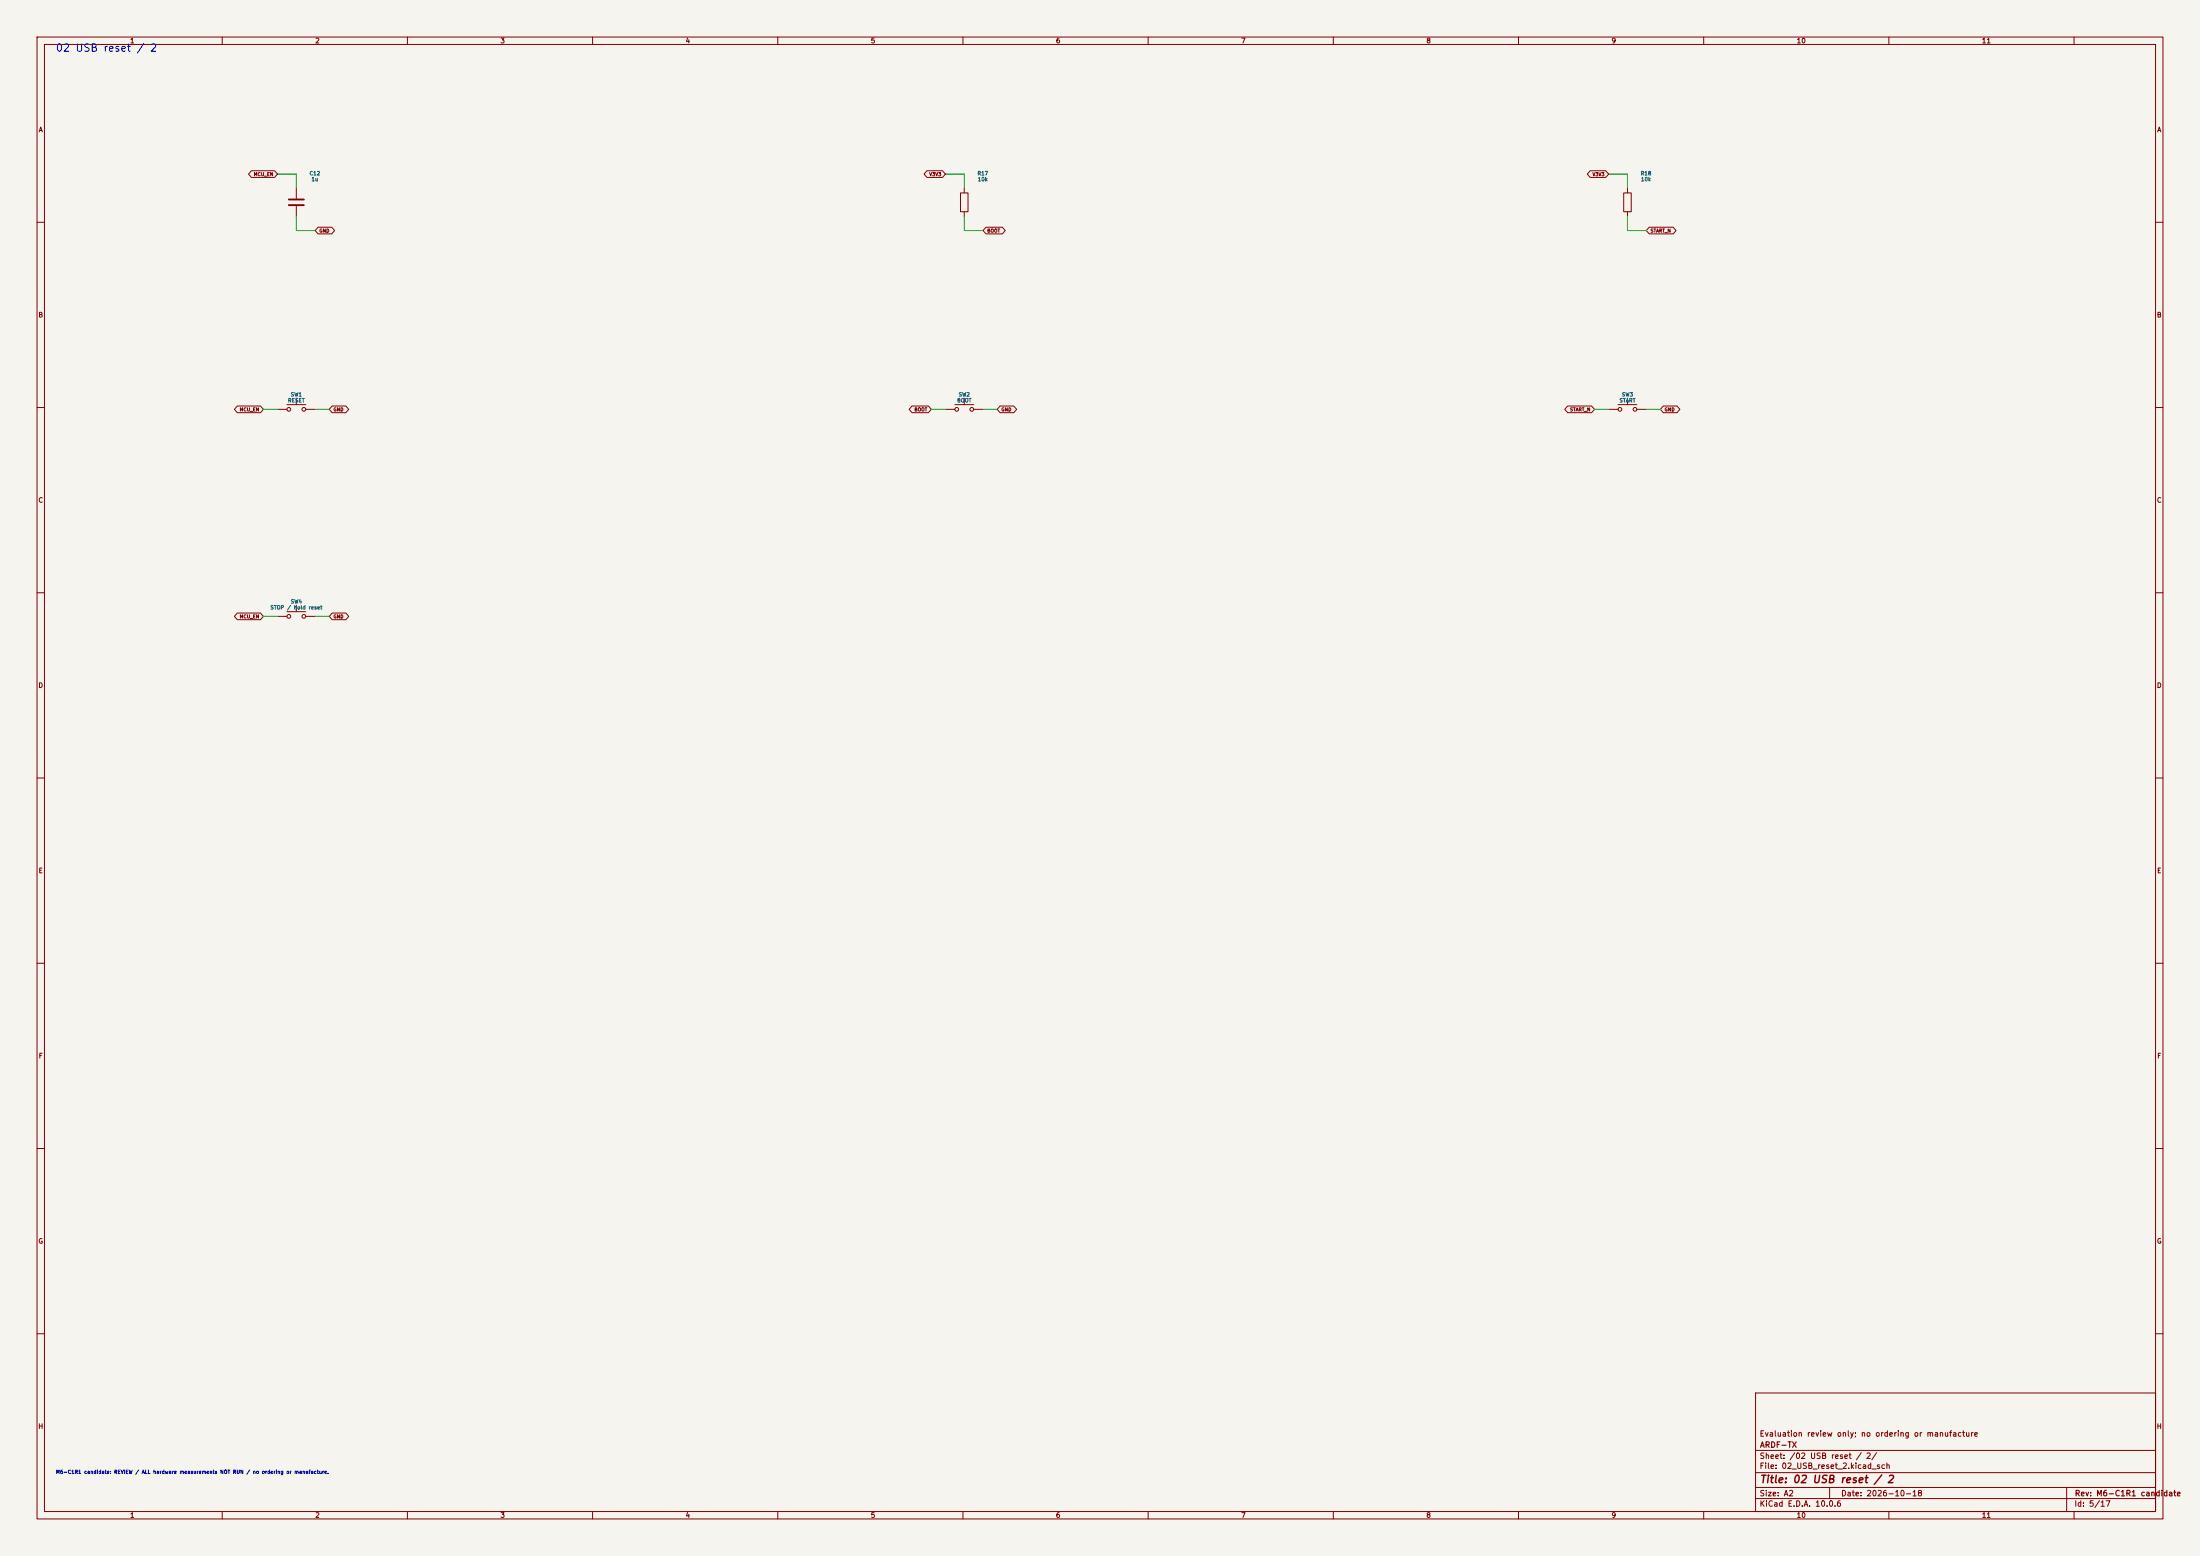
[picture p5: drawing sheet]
(kicad_sch (version 20250114) (generator "eeschema") (generator_version "10.0") (paper "A2") (title_block (title "02 USB reset / 2") (date "2026-10-18") (rev "M6-C1R1 candidate") (company "ARDF-TX") (comment 1 "Evaluation review only; no ordering or manufacture")) (lib_symbols (symbol "ARDF_CTL:C" (pin_numbers (hide yes)) (pin_names (offset 0.254)) (exclude_from_sim no) (in_bom yes) (on_board yes) (in_pos_files yes) (duplicate_pin_numbers_are_jumpers no) (property "Reference" "C" (at 0.635 2.54 0) (show_name no) (do_not_autoplace no) (effects (font (size 1.27 1.27)) (justify left))) (property "Value" "C" (at 0.635 -2.54 0) (show_name no) (do_not_autoplace no) (effects (font (size 1.27 1.27)) (justify left))) (property "Footprint" "" (at 0.9652 -3.81 0) (show_name no) (do_not_autoplace no) (hide yes) (effects (font (size 1.27 1.27)))) (property "Datasheet" "" (at 0 0 0) (show_name no) (do_not_autoplace no) (hide yes) (effects (font (size 1.27 1.27)))) (property "Description" "Unpolarized capacitor" (at 0 0 0) (show_name no) (do_not_autoplace no) (hide yes) (effects (font (size 1.27 1.27)))) (property "ki_keywords" "cap capacitor" (at 0 0 0) (show_name no) (do_not_autoplace no) (hide yes) (effects (font (size 1.27 1.27)))) (property "ki_fp_filters" "C_*" (at 0 0 0) (show_name no) (do_not_autoplace no) (hide yes) (effects (font (size 1.27 1.27)))) (symbol "C_0_1" (polyline (pts (xy -2.032 0.762) (xy 2.032 0.762)) (stroke (width 0.508) (type default)) (fill (type none))) (polyline (pts (xy -2.032 -0.762) (xy 2.032 -0.762)) (stroke (width 0.508) (type default)) (fill (type none)))) (symbol "C_1_1" (pin passive line (at 0 3.81 270) (length 2.794) (name "" (effects (font (size 1.27 1.27)))) (number "1" (effects (font (size 1.27 1.27))))) (pin passive line (at 0 -3.81 90) (length 2.794) (name "" (effects (font (size 1.27 1.27)))) (number "2" (effects (font (size 1.27 1.27)))))) (embedded_fonts no)) (symbol "ARDF_CTL:R" (pin_numbers (hide yes)) (pin_names (offset 0)) (exclude_from_sim no) (in_bom yes) (on_board yes) (in_pos_files yes) (duplicate_pin_numbers_are_jumpers no) (property "Reference" "R" (at 2.032 0 90) (show_name no) (do_not_autoplace no) (effects (font (size 1.27 1.27)))) (property "Value" "R" (at 0 0 90) (show_name no) (do_not_autoplace no) (effects (font (size 1.27 1.27)))) (property "Footprint" "" (at -1.778 0 90) (show_name no) (do_not_autoplace no) (hide yes) (effects (font (size 1.27 1.27)))) (property "Datasheet" "" (at 0 0 0) (show_name no) (do_not_autoplace no) (hide yes) (effects (font (size 1.27 1.27)))) (property "Description" "Resistor" (at 0 0 0) (show_name no) (do_not_autoplace no) (hide yes) (effects (font (size 1.27 1.27)))) (property "ki_keywords" "R res resistor" (at 0 0 0) (show_name no) (do_not_autoplace no) (hide yes) (effects (font (size 1.27 1.27)))) (property "ki_fp_filters" "R_*" (at 0 0 0) (show_name no) (do_not_autoplace no) (hide yes) (effects (font (size 1.27 1.27)))) (symbol "R_0_1" (rectangle (start -1.016 -2.54) (end 1.016 2.54) (stroke (width 0.254) (type default)) (fill (type none)))) (symbol "R_1_1" (pin passive line (at 0 3.81 270) (length 1.27) (name "" (effects (font (size 1.27 1.27)))) (number "1" (effects (font (size 1.27 1.27))))) (pin passive line (at 0 -3.81 90) (length 1.27) (name "" (effects (font (size 1.27 1.27)))) (number "2" (effects (font (size 1.27 1.27)))))) (embedded_fonts no)) (symbol "ARDF_CTL:SW_Push" (pin_numbers (hide yes)) (pin_names (offset 1.016) (hide yes)) (exclude_from_sim no) (in_bom yes) (on_board yes) (in_pos_files yes) (duplicate_pin_numbers_are_jumpers no) (property "Reference" "SW" (at 1.27 2.54 0) (show_name no) (do_not_autoplace no) (effects (font (size 1.27 1.27)) (justify left))) (property "Value" "SW_Push" (at 0 -1.524 0) (show_name no) (do_not_autoplace no) (effects (font (size 1.27 1.27)))) (property "Footprint" "" (at 0 5.08 0) (show_name no) (do_not_autoplace no) (hide yes) (effects (font (size 1.27 1.27)))) (property "Datasheet" "" (at 0 5.08 0) (show_name no) (do_not_autoplace no) (hide yes) (effects (font (size 1.27 1.27)))) (property "Description" "Push button switch, generic, two pins" (at 0 0 0) (show_name no) (do_not_autoplace no) (hide yes) (effects (font (size 1.27 1.27)))) (property "ki_keywords" "switch normally-open pushbutton push-button" (at 0 0 0) (show_name no) (do_not_autoplace no) (hide yes) (effects (font (size 1.27 1.27)))) (symbol "SW_Push_0_1" (circle (center -2.032 0) (radius 0.508) (stroke (width 0) (type default)) (fill (type none))) (polyline (pts (xy 0 1.27) (xy 0 3.048)) (stroke (width 0) (type default)) (fill (type none))) (circle (center 2.032 0) (radius 0.508) (stroke (width 0) (type default)) (fill (type none))) (polyline (pts (xy 2.54 1.27) (xy -2.54 1.27)) (stroke (width 0) (type default)) (fill (type none))) (pin passive line (at -5.08 0 0) (length 2.54) (name "1" (effects (font (size 1.27 1.27)))) (number "1" (effects (font (size 1.27 1.27))))) (pin passive line (at 5.08 0 180) (length 2.54) (name "2" (effects (font (size 1.27 1.27)))) (number "2" (effects (font (size 1.27 1.27)))))) (embedded_fonts no)))
(text "02 USB reset / 2" (at 15 12 0) (effects (font (size 2 2)) (justify left top)))
(symbol (lib_id "ARDF_CTL:C") (at 80.01 54.61 0) (unit 1) (in_bom yes) (on_board yes) (dnp no) (property "Reference" "C12" (at 85.01 46.8 0) (effects (font (size 1.0 1.0)))) (property "Value" "1u" (at 85.01 48.4 0) (effects (font (size 1.0 1.0)))) (property "Footprint" "ARDF_CTL:C_0603_1608Metric_CTL" (at 85.01 54.61 0) (effects (font (size 1.27 1.27)) (hide yes))) (property "Datasheet" "" (at 85.01 54.61 0) (effects (font (size 1.27 1.27)) (hide yes))) (property "MPN" "CL10A105KB8NNNC" (at 85.01 54.61 0) (effects (font (size 1.27 1.27)) (hide yes))) (property "Population" "ALL" (at 85.01 54.61 0) (effects (font (size 1.27 1.27)) (hide yes))) (property "Function" "02_USB_reset" (at 85.01 54.61 0) (effects (font (size 1.27 1.27)) (hide yes))) (property "Engineering_Note" "" (at 85.01 54.61 0) (effects (font (size 1.27 1.27)) (hide yes))) (property "Status" "EVALUATION / NOT RELEASED" (at 85.01 54.61 0) (effects (font (size 1.27 1.27)) (hide yes))))
(wire (pts (xy 80.0100 50.8000) (xy 80.0100 46.9900)) (stroke (width 0) (type default)))
(wire (pts (xy 80.0100 46.9900) (xy 74.9300 46.9900)) (stroke (width 0) (type default)))
(global_label "MCU_EN" (shape bidirectional) (at 74.9300 46.9900 0) (fields_autoplaced yes) (effects (font (size 0.9 0.9)) (justify right)))
(wire (pts (xy 80.0100 58.4200) (xy 80.0100 62.2300)) (stroke (width 0) (type default)))
(wire (pts (xy 80.0100 62.2300) (xy 85.0900 62.2300)) (stroke (width 0) (type default)))
(global_label "GND" (shape bidirectional) (at 85.0900 62.2300 180) (fields_autoplaced yes) (effects (font (size 0.9 0.9)) (justify left)))
(symbol (lib_id "ARDF_CTL:R") (at 260.35 54.61 0) (unit 1) (in_bom yes) (on_board yes) (dnp no) (property "Reference" "R17" (at 265.35 46.8 0) (effects (font (size 1.0 1.0)))) (property "Value" "10k" (at 265.35 48.4 0) (effects (font (size 1.0 1.0)))) (property "Footprint" "ARDF_CTL:R_0603_1608Metric_CTL" (at 265.35 54.61 0) (effects (font (size 1.27 1.27)) (hide yes))) (property "Datasheet" "" (at 265.35 54.61 0) (effects (font (size 1.27 1.27)) (hide yes))) (property "MPN" "RC0603FR-0710KL" (at 265.35 54.61 0) (effects (font (size 1.27 1.27)) (hide yes))) (property "Population" "ALL" (at 265.35 54.61 0) (effects (font (size 1.27 1.27)) (hide yes))) (property "Function" "02_USB_reset" (at 265.35 54.61 0) (effects (font (size 1.27 1.27)) (hide yes))) (property "Engineering_Note" "Yageo RC0603 1%, 0.1W" (at 265.35 54.61 0) (effects (font (size 1.27 1.27)) (hide yes))) (property "Status" "EVALUATION / NOT RELEASED" (at 265.35 54.61 0) (effects (font (size 1.27 1.27)) (hide yes))))
(wire (pts (xy 260.3500 50.8000) (xy 260.3500 46.9900)) (stroke (width 0) (type default)))
(wire (pts (xy 260.3500 46.9900) (xy 255.2700 46.9900)) (stroke (width 0) (type default)))
(global_label "V3V3" (shape bidirectional) (at 255.2700 46.9900 0) (fields_autoplaced yes) (effects (font (size 0.9 0.9)) (justify right)))
(wire (pts (xy 260.3500 58.4200) (xy 260.3500 62.2300)) (stroke (width 0) (type default)))
(wire (pts (xy 260.3500 62.2300) (xy 265.4300 62.2300)) (stroke (width 0) (type default)))
(global_label "BOOT" (shape bidirectional) (at 265.4300 62.2300 180) (fields_autoplaced yes) (effects (font (size 0.9 0.9)) (justify left)))
(symbol (lib_id "ARDF_CTL:R") (at 439.42 54.61 0) (unit 1) (in_bom yes) (on_board yes) (dnp no) (property "Reference" "R18" (at 444.42 46.8 0) (effects (font (size 1.0 1.0)))) (property "Value" "10k" (at 444.42 48.4 0) (effects (font (size 1.0 1.0)))) (property "Footprint" "ARDF_CTL:R_0603_1608Metric_CTL" (at 444.42 54.61 0) (effects (font (size 1.27 1.27)) (hide yes))) (property "Datasheet" "" (at 444.42 54.61 0) (effects (font (size 1.27 1.27)) (hide yes))) (property "MPN" "RC0603FR-0710KL" (at 444.42 54.61 0) (effects (font (size 1.27 1.27)) (hide yes))) (property "Population" "ALL" (at 444.42 54.61 0) (effects (font (size 1.27 1.27)) (hide yes))) (property "Function" "02_USB_reset" (at 444.42 54.61 0) (effects (font (size 1.27 1.27)) (hide yes))) (property "Engineering_Note" "Yageo RC0603 1%, 0.1W" (at 444.42 54.61 0) (effects (font (size 1.27 1.27)) (hide yes))) (property "Status" "EVALUATION / NOT RELEASED" (at 444.42 54.61 0) (effects (font (size 1.27 1.27)) (hide yes))))
(wire (pts (xy 439.4200 50.8000) (xy 439.4200 46.9900)) (stroke (width 0) (type default)))
(wire (pts (xy 439.4200 46.9900) (xy 434.3400 46.9900)) (stroke (width 0) (type default)))
(global_label "V3V3" (shape bidirectional) (at 434.3400 46.9900 0) (fields_autoplaced yes) (effects (font (size 0.9 0.9)) (justify right)))
(wire (pts (xy 439.4200 58.4200) (xy 439.4200 62.2300)) (stroke (width 0) (type default)))
(wire (pts (xy 439.4200 62.2300) (xy 444.5000 62.2300)) (stroke (width 0) (type default)))
(global_label "START_N" (shape bidirectional) (at 444.5000 62.2300 180) (fields_autoplaced yes) (effects (font (size 0.9 0.9)) (justify left)))
(symbol (lib_id "ARDF_CTL:SW_Push") (at 80.01 110.49 0) (unit 1) (in_bom yes) (on_board yes) (dnp no) (property "Reference" "SW1" (at 80.01 106.49 0) (effects (font (size 1.0 1.0)))) (property "Value" "RESET" (at 80.01 108.08999999999999 0) (effects (font (size 1.0 1.0)))) (property "Footprint" "ARDF_CTL:SW_SPST_TL3342_CTL" (at 80.01 110.49 0) (effects (font (size 1.27 1.27)) (hide yes))) (property "Datasheet" "" (at 80.01 110.49 0) (effects (font (size 1.27 1.27)) (hide yes))) (property "MPN" "TL3342F160QG" (at 80.01 110.49 0) (effects (font (size 1.27 1.27)) (hide yes))) (property "Population" "ALL" (at 80.01 110.49 0) (effects (font (size 1.27 1.27)) (hide yes))) (property "Function" "02_USB_reset" (at 80.01 110.49 0) (effects (font (size 1.27 1.27)) (hide yes))) (property "Engineering_Note" "" (at 80.01 110.49 0) (effects (font (size 1.27 1.27)) (hide yes))) (property "Status" "EVALUATION / NOT RELEASED" (at 80.01 110.49 0) (effects (font (size 1.27 1.27)) (hide yes))))
(wire (pts (xy 74.9300 110.4900) (xy 71.1200 110.4900)) (stroke (width 0) (type default)))
(global_label "MCU_EN" (shape bidirectional) (at 71.1200 110.4900 0) (fields_autoplaced yes) (effects (font (size 0.9 0.9)) (justify right)))
(wire (pts (xy 85.0900 110.4900) (xy 88.9000 110.4900)) (stroke (width 0) (type default)))
(global_label "GND" (shape bidirectional) (at 88.9000 110.4900 180) (fields_autoplaced yes) (effects (font (size 0.9 0.9)) (justify left)))
(symbol (lib_id "ARDF_CTL:SW_Push") (at 260.35 110.49 0) (unit 1) (in_bom yes) (on_board yes) (dnp no) (property "Reference" "SW2" (at 260.35 106.49 0) (effects (font (size 1.0 1.0)))) (property "Value" "BOOT" (at 260.35 108.08999999999999 0) (effects (font (size 1.0 1.0)))) (property "Footprint" "ARDF_CTL:SW_SPST_TL3342_CTL" (at 260.35 110.49 0) (effects (font (size 1.27 1.27)) (hide yes))) (property "Datasheet" "" (at 260.35 110.49 0) (effects (font (size 1.27 1.27)) (hide yes))) (property "MPN" "TL3342F160QG" (at 260.35 110.49 0) (effects (font (size 1.27 1.27)) (hide yes))) (property "Population" "ALL" (at 260.35 110.49 0) (effects (font (size 1.27 1.27)) (hide yes))) (property "Function" "02_USB_reset" (at 260.35 110.49 0) (effects (font (size 1.27 1.27)) (hide yes))) (property "Engineering_Note" "" (at 260.35 110.49 0) (effects (font (size 1.27 1.27)) (hide yes))) (property "Status" "EVALUATION / NOT RELEASED" (at 260.35 110.49 0) (effects (font (size 1.27 1.27)) (hide yes))))
(wire (pts (xy 255.2700 110.4900) (xy 251.4600 110.4900)) (stroke (width 0) (type default)))
(global_label "BOOT" (shape bidirectional) (at 251.4600 110.4900 0) (fields_autoplaced yes) (effects (font (size 0.9 0.9)) (justify right)))
(wire (pts (xy 265.4300 110.4900) (xy 269.2400 110.4900)) (stroke (width 0) (type default)))
(global_label "GND" (shape bidirectional) (at 269.2400 110.4900 180) (fields_autoplaced yes) (effects (font (size 0.9 0.9)) (justify left)))
(symbol (lib_id "ARDF_CTL:SW_Push") (at 439.42 110.49 0) (unit 1) (in_bom yes) (on_board yes) (dnp no) (property "Reference" "SW3" (at 439.42 106.49 0) (effects (font (size 1.0 1.0)))) (property "Value" "START" (at 439.42 108.08999999999999 0) (effects (font (size 1.0 1.0)))) (property "Footprint" "ARDF_CTL:SW_SPST_TL3342_CTL" (at 439.42 110.49 0) (effects (font (size 1.27 1.27)) (hide yes))) (property "Datasheet" "" (at 439.42 110.49 0) (effects (font (size 1.27 1.27)) (hide yes))) (property "MPN" "TL3342F160QG" (at 439.42 110.49 0) (effects (font (size 1.27 1.27)) (hide yes))) (property "Population" "ALL" (at 439.42 110.49 0) (effects (font (size 1.27 1.27)) (hide yes))) (property "Function" "02_USB_reset" (at 439.42 110.49 0) (effects (font (size 1.27 1.27)) (hide yes))) (property "Engineering_Note" "" (at 439.42 110.49 0) (effects (font (size 1.27 1.27)) (hide yes))) (property "Status" "EVALUATION / NOT RELEASED" (at 439.42 110.49 0) (effects (font (size 1.27 1.27)) (hide yes))))
(wire (pts (xy 434.3400 110.4900) (xy 430.5300 110.4900)) (stroke (width 0) (type default)))
(global_label "START_N" (shape bidirectional) (at 430.5300 110.4900 0) (fields_autoplaced yes) (effects (font (size 0.9 0.9)) (justify right)))
(wire (pts (xy 444.5000 110.4900) (xy 448.3100 110.4900)) (stroke (width 0) (type default)))
(global_label "GND" (shape bidirectional) (at 448.3100 110.4900 180) (fields_autoplaced yes) (effects (font (size 0.9 0.9)) (justify left)))
(symbol (lib_id "ARDF_CTL:SW_Push") (at 80.01 166.37 0) (unit 1) (in_bom yes) (on_board yes) (dnp no) (property "Reference" "SW4" (at 80.01 162.37 0) (effects (font (size 1.0 1.0)))) (property "Value" "STOP / hold reset" (at 80.01 163.97 0) (effects (font (size 1.0 1.0)))) (property "Footprint" "ARDF_CTL:SW_SPST_TL3342_CTL" (at 80.01 166.37 0) (effects (font (size 1.27 1.27)) (hide yes))) (property "Datasheet" "" (at 80.01 166.37 0) (effects (font (size 1.27 1.27)) (hide yes))) (property "MPN" "TL3342F160QG" (at 80.01 166.37 0) (effects (font (size 1.27 1.27)) (hide yes))) (property "Population" "ALL" (at 80.01 166.37 0) (effects (font (size 1.27 1.27)) (hide yes))) (property "Function" "02_USB_reset" (at 80.01 166.37 0) (effects (font (size 1.27 1.27)) (hide yes))) (property "Engineering_Note" "" (at 80.01 166.37 0) (effects (font (size 1.27 1.27)) (hide yes))) (property "Status" "EVALUATION / NOT RELEASED" (at 80.01 166.37 0) (effects (font (size 1.27 1.27)) (hide yes))))
(wire (pts (xy 74.9300 166.3700) (xy 71.1200 166.3700)) (stroke (width 0) (type default)))
(global_label "MCU_EN" (shape bidirectional) (at 71.1200 166.3700 0) (fields_autoplaced yes) (effects (font (size 0.9 0.9)) (justify right)))
(wire (pts (xy 85.0900 166.3700) (xy 88.9000 166.3700)) (stroke (width 0) (type default)))
(global_label "GND" (shape bidirectional) (at 88.9000 166.3700 180) (fields_autoplaced yes) (effects (font (size 0.9 0.9)) (justify left)))
(text "M6-C1R1 candidate: REVIEW / ALL hardware measurements NOT RUN / no ordering or manufacture." (at 15 397 0) (effects (font (size 0.95 0.95)) (justify left top)))
(embedded_fonts no))
